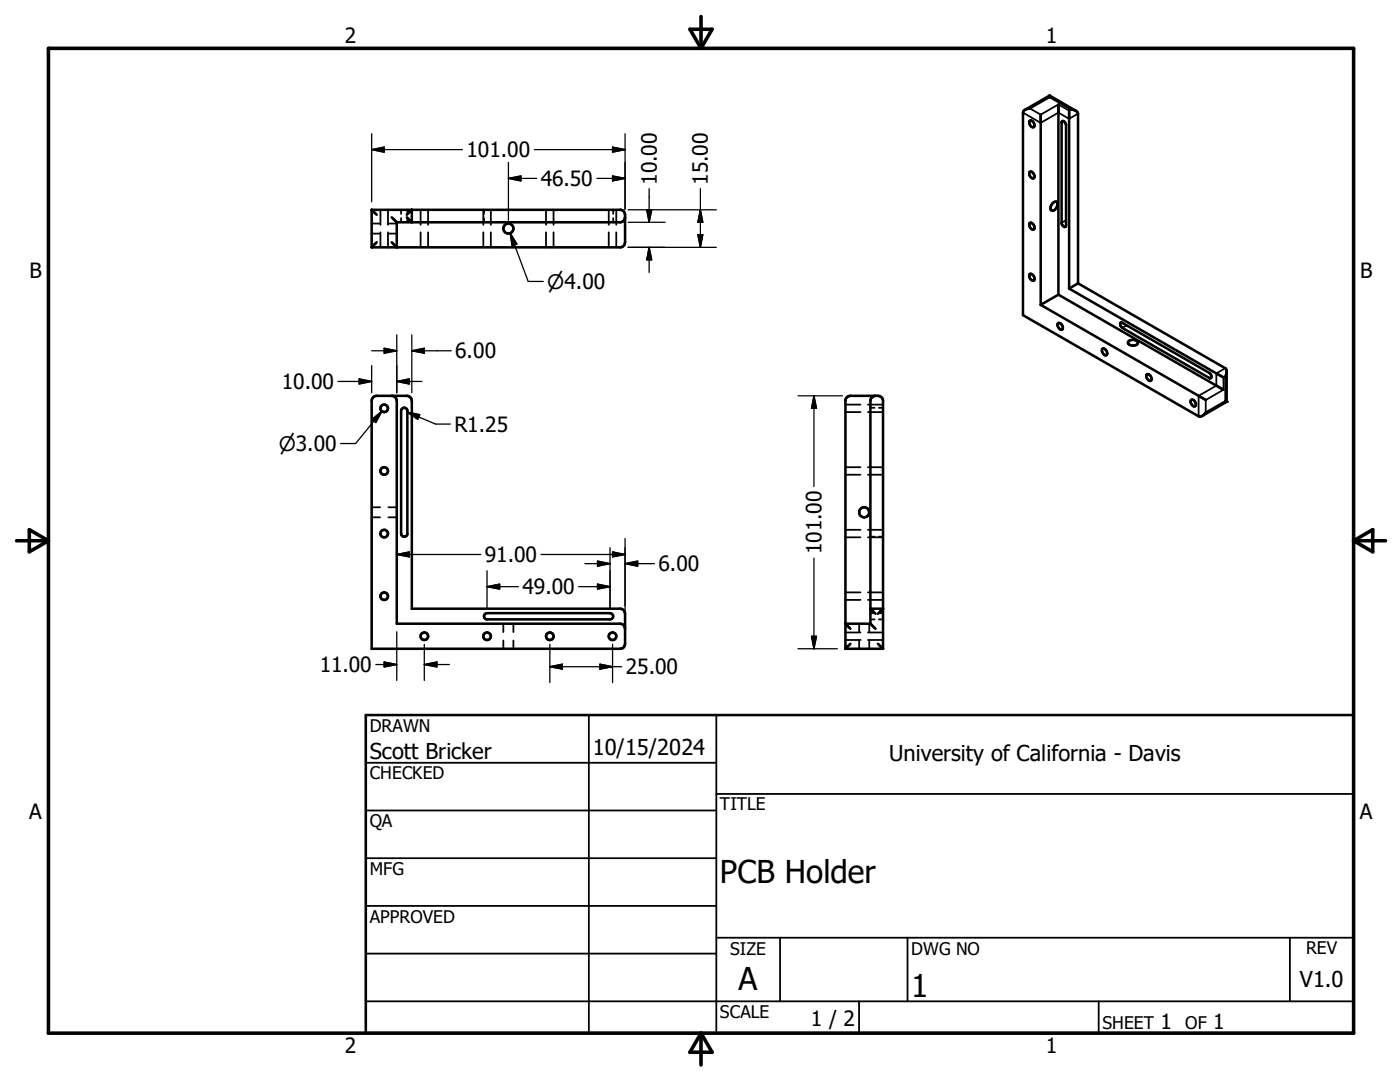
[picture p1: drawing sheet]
<svg xmlns="http://www.w3.org/2000/svg" width="279mm" height="216mm" viewBox="0 0 279 216" stroke-linecap="round" stroke-linejoin="round" font-family="sans-serif">
<g fill="none" stroke="#000" stroke-width=".51">
<path d="M209.5 19.1v.3M209.5 19.1l-4.9 2.8M209.5 19.1l5.2 3M204.6 21.9l-.4 .6v40.4l35 20.2h.3l.4-.1M205.5 24.1a.77 .77 0 0 1 .8 .4 .77 .77 0 0 1-.1 .9 .9 .9 0 0 1-.7-1.3zM205.6 34.3a.82 .82 0 0 1 .7 .4 .82 .82 0 0 1-.1 .9 .88 .88 0 0 1-.6-1.3zM205.6 21.7l-1 .2M207.7 22.9v37.9M211.2 20.8v38M211.9 24.2a.65 .65 0 0 1 .9 .8l-.1 20.1a.45 .45 0 0 1-.5 .1 .45 .45 0 0 1-.3-.4zM213.4 22.1v35.5M213.7 21.9l1 .2"/>
<path d="M214.7 22.1l.4 .6v33.8M74.2 41.9h49.7l.6 .2 .2 .8v5.4a1 1 0 0 1-.9 1.1h-49.6M74.2 41.9v7.5M74.2 41.9l1 1M75.2 48.3l-1 1.1M78.2 43.4l1 1M78.2 48.3l1 1M79.2 49.3v.1M79.2 44.4v5M81.2 42.9l1-1v2.5l-1-1M124.7 43.4a1 1 0 0 1-.9 1h-44.6M205.6 44.5a.82 .82 0 0 1 .7 .4 .82 .82 0 0 1-.1 .9 .88 .88 0 0 1-.6-1.3z"/>
<path d="M205.6 54.7a.84 .84 0 0 1 .7 .4 .84 .84 0 0 1-.1 .9 .89 .89 0 0 1-.6-1.3zM210.1 40.5l.6-.3a1.03 1.03 0 0 1-.3 1.7 .48 .48 0 0 1-.6 .1 .48 .48 0 0 1-.1-.6zM211.2 58.8l33 19M211.2 58.8l-3.5 2M213.4 57.6l30.8 17.7M215.1 56.5l29.6 17.1 .1 .3v6.3M215.1 56.5l-1.7 1.1M74.5 79.3l.7-.3h6a1.04 1.04 0 0 1 1 1v41.5h41.6a1 1 0 0 1 .9 1v6l-.2 .7-.6 .3h-49.7v-49.5zM78.2 79l.7 .3 .3 .7v44.5h44.6a1 1 0 0 1 .9 1M174.7 79a1.04 1.04 0 0 0-1 1v44.5M207.7 60.8l32.9 19M211.1 64.5a.78 .78 0 0 1 .9 .4 .78 .78 0 0 1-.1 .9 1 1 0 0 1-.8-1.3z"/>
<path d="M220 69.6a.77 .77 0 0 1 .8 .4 .77 .77 0 0 1-.1 .9 .95 .95 0 0 1-.7-1.3zM223.6 64.4h.4l17.3 10a.56 .56 0 0 1 .5 .5 .56 .56 0 0 1-.4 .6l-17.4-10.1a.83 .83 0 0 1-.4-1zM225.2 68.1a1.2 1.2 0 0 1 1.9 .3 1.15 1.15 0 0 1-2-.1zM228.8 74.7a.77 .77 0 0 1 .9 .4 .77 .77 0 0 1-.1 .9 .96 .96 0 0 1-.8-1.3zM237.7 79.8a.77 .77 0 0 1 .8 .4 .77 .77 0 0 1-.1 .9 .96 .96 0 0 1-.7-1.3zM244.8 74.4l-.3 .7M80.2 81.6a.62 .62 0 0 1 .6-.2 .62 .62 0 0 1 .5 .6v24.5a.62 .62 0 0 1-.6 .6 .62 .62 0 0 1-.7-.6v-24.5zM240.6 82.3l-.7 .7M244.5 80l.3 .2M244.8 80.2l-4.9 2.8M96.8 122.5l.4-.2h24.5a.62 .62 0 0 1 .7 .7 .62 .62 0 0 1-.7 .6h-24.5a.63 .63 0 0 1-.6-.4 .63 .63 0 0 1 .2-.7zM168.7 129.5h7.5"/>
<path d="M168.7 129.5v-49.7l.3-.5 .5-.3h5.7a1.05 1.05 0 0 1 1 1v49.5M168.7 124.5h5M168.7 124.5l1 1M169.7 128.5l-1 1M173.7 124.5l1 1M174.7 122.5l-1-1h2.5l-1 1M175.2 128.5l1 1M73 142.7h197.1v63.5h-197.1z"/>
<circle cx="101.5" cy="45.6" r=".99"/>
<circle cx="76.7" cy="81.5" r=".75"/>
<circle cx="76.7" cy="94" r=".76"/>
<circle cx="76.7" cy="106.5" r=".76"/>
<circle cx="76.7" cy="119" r=".76"/>
<circle cx="172.5" cy="102.2" r="1.01"/>
<circle cx="84.7" cy="127" r=".75"/>
<circle cx="97.2" cy="127" r=".76"/>
<circle cx="109.7" cy="127" r=".76"/>
<circle cx="122.2" cy="127" r=".75"/>
</g>
<g fill="none" stroke="#000" stroke-width=".36">
<path d="M204.2 22.5l3.5 2 3.5-2 2.2 1.2 1.7-1M205.6 21.7l3.9-2.3 4.2 2.5-.3 .2-2.2-1.3-3.5 2.1zM212.3 24.2l-.4 .3M74.2 46.6h1.7M74.2 44.6h1.7M75.9 41.9v3M75.9 46.4v3M77.4 41.9v3M77.4 46.4v3M77.5 46.6h1.7M77.5 44.6h1.7M80 41.9v.8"/>
<path d="M80 43.5v.9M81.3 41.9v.8M81.3 43.5v.9M83.9 41.9v3M83.9 46.4v3M85.4 41.9v3M85.4 46.4v3M96.5 41.9v3M96.5 46.4v3M96.6 41.9v.8M96.6 43.5v.9M98 41.9v3"/>
<path d="M98 46.4v3M109 41.9v3M109 46.4v3M110.5 41.9v3M110.5 46.4v3M121.5 41.9v3M121.5 46.4v3M122.4 41.9v.8M122.4 43.5v.9M123 41.9v3M123 46.4v3M212.8 43.9l-.9 .6"/>
<path d="M224.9 64.9l-.9 .5M241.8 75.2l-.5 .2M244.2 75.3l.3-.2v4.9l-3.9 2.3v-2.5l3.6-2zM244.5 73.5l-1.8 1v2.5l-3.5 2v4.1M168.7 93.2h3M168.7 94.7h3M168.7 80.7h3M168.7 82.2h3M173.2 93.2h3M173.2 94.7h3M173.2 80.7h3M173.2 82.2h3"/>
<path d="M173.7 81.4h.8M175.4 81.4h.8M74.2 103.2h1.7M74.2 101.2h1.7M77.5 103.2h1.7M77.5 101.2h1.7M168.7 105.7h3M168.7 107.2h3M168.7 118.2h3M168.7 119.7h3M173.2 105.7h3M173.2 107.2h3"/>
<path d="M173.2 118.2h3M173.2 119.7h3M173.7 107.1h.8M175.4 107.1h.8M100.5 124.5v1.6M100.5 127.8v1.7M102.5 124.5v1.6M102.5 127.8v1.7M168.7 126.2h3M168.7 127.7h3M171.5 124.5v1.6M171.5 127.8v1.7"/>
<path d="M173.2 126.2h3M173.2 127.7h3M173.5 124.5v1.6M173.5 127.8v1.7M173.7 122.3h.8M173.7 123.6h.8M175.4 122.3h.8M175.4 123.6h.8M73 152.2h70M117.5 142.7v63.5M143 158.4h127.1M143 142.7v63.5"/>
<path d="M73 161.7h70M73 171.2h70M73 180.8h70M73 190.3h70M73 199.8h197.1M143 187.1h127.1M155.7 187.1v12.7M171.4 199.8v6.4M181.1 187.1v12.7M219.3 199.8v6.4M257.4 187.1v12.7"/>
</g>
<g fill="#000">
<circle cx="244.8" cy="80.2" r=".25"/>
<circle cx="168.7" cy="129.5" r=".25"/>
</g>
<path d="M9.7 9.6h260.4v196.6h-260.4zM137.7 5.8h4.4l-2.2 3.8zM139.9 3.3v6.3M3.3 107.9h6.4M5.8 105.7l3.9 2.2-3.9 2.2zM270.1 107.9h6.4M270.1 107.9l3.9-2.2v4.4zM139.9 206.2v6.3M139.9 206.2l2.2 3.8h-4.4z" fill="none" stroke="#000" stroke-width=".71"/>
<g fill="none" stroke="#000" stroke-width=".25">
<path d="M74.2 26.7v13.6M74.2 29.9l2.5-.5v1zM74.2 29.9h18.1M101.5 35.6h5.6M101.5 35.6l2.5-.5v1zM101.5 32.4v11.6M106.6 29.9h18.1M119.1 35.6h5.6M122.3 29.4l2.4 .5-2.4 .5zM122.3 35.1l2.4 .5-2.4 .5zM124.7 26.7v15.1M129.6 37.7v6.7"/>
<path d="M139.8 37.7v11.7M101.8 46.5l3.6 9.7h3M101.8 46.5l1.3 2.2-.9 .4zM125.4 41.9h17.6M125.4 49.4h17.6M125.4 44.4h7.3M129.1 41.9l.5 2.5M129.6 49.4v5M129.6 49.4l.5 2.4h-1zM130.1 41.9l-.5 2.5M139.3 46.8h1l-.5 2.6zM139.8 41.9l.5 2.5h-1z"/>
<path d="M67.5 76.1h6.7M71.7 75.6l2.5 .5-2.5 .5zM74.2 72.9v5.5M74.2 70h5M76.7 69.5l2.5 .5-2.5 .5zM79.2 76.1l2.5-.5v1zM79.2 76.1h5M79.2 66.8v11.6M82.2 70h7.8M82.2 70l2.5-.5v1zM82.2 66.8v11.6M159.3 79h8.8"/>
<path d="M162.4 79v18.1M162.4 79l.5 2.5h-.9zM74.2 83.7l2-1.6-1.2 2.2zM76.2 82.1l-5.2 6.4h-3M81.1 81.5a.63 .63 0 0 0-.8 0 .63 .63 0 0 0-.1 .8M81.2 82.2l5.7 2.4h3M81.2 82.2l2.6 .5-.4 1zM79.2 110.6h16.7M79.2 110.6l2.5-.5v1zM97.2 117.1h6.3M97.2 117.1l2.5-.5v.9zM97.2 113.9v7.5"/>
<path d="M108 110.6h16.7M115.5 117.1h6.2M116.7 112.5h5M119.2 116.6l2.5 .5-2.5 .4zM119.2 112l2.5 .5-2.5 .5zM121.7 109.3v12.1M122.3 110.1l2.4 .5-2.4 .5zM124.7 107.5v16.4M124.7 112.5h5.9M124.7 112.5l2.6-.5v1zM162.4 111.4v18.1M75 132.6h4.2"/>
<path d="M76.7 132.1l2.5 .5-2.5 .5zM79.2 126.1v9.7M84.7 128.6v7.2M84.7 132.6h5M84.7 132.6l2.5-.5v1zM109.7 133h14.4M109.7 133l2.5-.5v1zM109.7 128.6v7.6M119.7 132.5l2.6 .5-2.6 .5zM122.3 128.6v7.6M159.3 129.5h7.8M162 127h.9l-.5 2.5z"/>
</g>
<g fill="#000" stroke="#000" stroke-width=".25">
<path d="M74.2 29.9l2.5-.5v1zM101.5 35.6l2.5-.5v1zM122.3 35.1l2.4 .5-2.4 .5zM122.3 29.4l2.4 .5-2.4 .5zM101.8 46.5l1.3 2.2-.9 .4zM129.1 41.9h1l-.5 2.5zM129.6 49.4l.5 2.4h-1zM139.3 46.8h1l-.5 2.6zM139.8 41.9l.5 2.5h-1zM71.7 75.6l2.5 .5-2.5 .5zM76.7 69.5l2.5 .5-2.5 .5zM79.2 76.1l2.5-.5v1z"/>
<path d="M82.2 70l2.5-.5v1zM74.2 83.7l2-1.6-1.2 2.2zM81.2 82.2l2.6 .5-.4 1zM162.4 79l.5 2.5h-.9zM79.2 110.6l2.5-.5v1zM97.2 117.1l2.5-.5v.9zM119.2 116.6l2.5 .5-2.5 .4zM119.2 112l2.5 .5-2.5 .5zM122.3 110.1l2.4 .5-2.4 .5zM124.7 112.5l2.6-.5v1zM76.7 132.1l2.5 .5-2.5 .5zM84.7 132.6l2.5-.5v1z"/>
<path d="M109.7 133l2.5-.5v1zM119.7 132.5l2.6 .5-2.6 .5zM162 127h.9l-.5 2.5z"/>
</g>
<g font-size="6.3">
<text x="143.7" y="176.1">PCB Holder</text>
<text x="147.4" y="197.6">A</text>
<text x="181.9" y="199">1</text>
</g>
<g font-size="4.4">
<text x="73.8" y="151.4">Scott Bricker</text>
<text x="118.3" y="150.7">10/15/2024</text>
<text x="177.5" y="151.8">University of California - Davis</text>
<text x="259.4" y="196.9">V1.0</text>
</g>
<g font-size="4.2">
<text x="68.8" y="8.7">2</text>
<text x="208.7" y="8.7">1</text>
<text x="93.1" y="31.4">101.00</text>
<text x="107.9" y="37.1">46.50</text>
<text x="131.1" y="36.9" transform="rotate(-90 131.1 36.9)">10.00</text>
<text x="141.3" y="36.9" transform="rotate(-90 141.3 36.9)">15.00</text>
<text x="5.9" y="55.5">B</text>
<text x="271.4" y="55.5">B</text>
<text x="90.8" y="71.5">6.00</text>
<text x="56.3" y="77.6">10.00</text>
<text x="90.7" y="86.1">R1.25</text>
<text x="96.8" y="112.1">91.00</text>
<text x="131.4" y="114">6.00</text>
<text x="164" y="110.6" transform="rotate(-90 164 110.6)">101.00</text>
<text x="104.3" y="118.6">49.00</text>
<text x="63.8" y="134.1">11.00</text>
<text x="124.9" y="134.5">25.00</text>
<text x="5.8" y="163.4">A</text>
<text x="271.4" y="163.4">A</text>
<text x="161.8" y="204.7">1 / 2</text>
<text x="231.6" y="205.3">1</text>
<text x="242.1" y="205.3">1</text>
<text x="68.8" y="210.2">2</text>
<text x="208.7" y="210.2">1</text>
</g>
<g font-size="4">
<text x="109.2" y="57.7">n4.00</text>
<text x="55.6" y="90">n3.00</text>
</g>
<g font-size="3.5">
<text x="73.8" y="146">DRAWN</text>
<text x="73.8" y="155.5">CHECKED</text>
<text x="143.7" y="161.7">TITLE</text>
<text x="73.8" y="165.1">QA</text>
<text x="73.8" y="174.6">MFG</text>
<text x="73.8" y="184.1">APPROVED</text>
<text x="145.7" y="190.5">SIZE</text>
<text x="181.9" y="190.5">DWG NO</text>
<text x="260.6" y="190.4">REV</text>
<text x="143.7" y="203.1">SCALE</text>
<text x="220" y="205.3">SHEET</text>
<text x="236.5" y="205.3">OF</text>
</g>
</svg>
